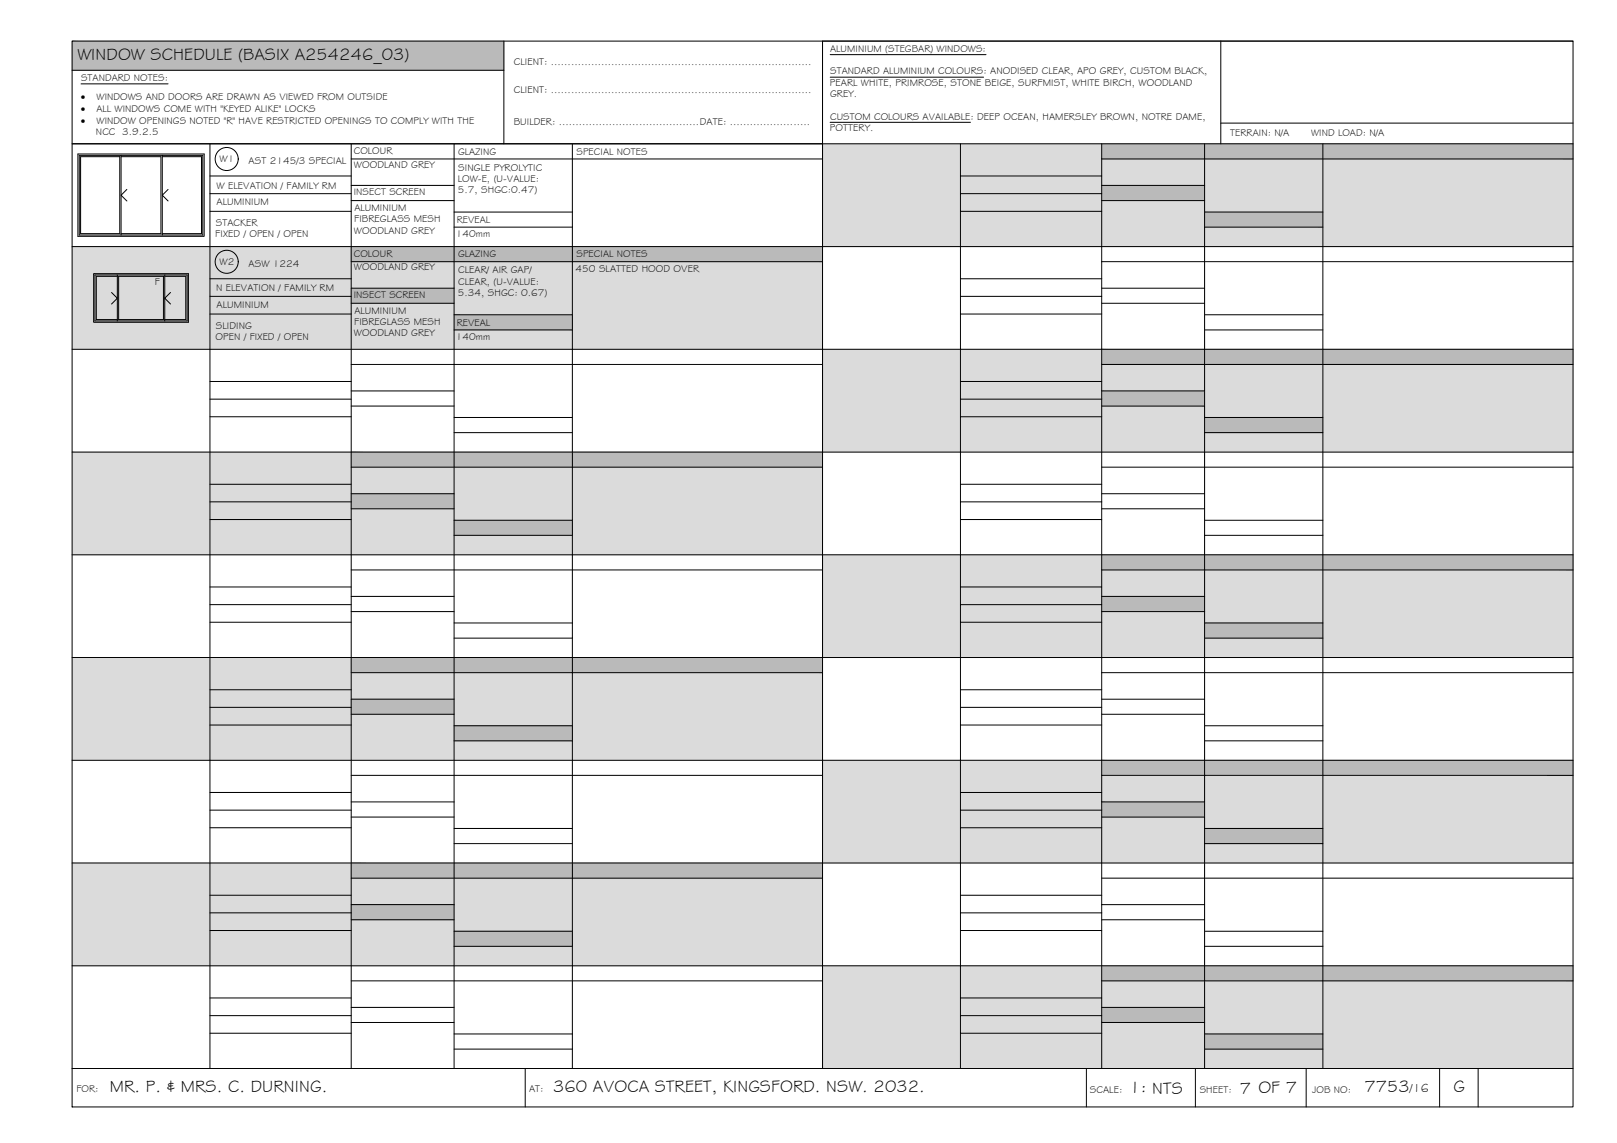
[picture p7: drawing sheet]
<svg xmlns="http://www.w3.org/2000/svg" width="420mm" height="297mm" viewBox="0 0 420 297" stroke-linecap="round" stroke-linejoin="round" font-family="sans-serif">
<!-- layer: WINDOW SCHEDULE HATCH -->
<g fill="#dbdbdb" stroke="#dbdbdb" stroke-width=".26">
<path d="M213.7 37.4l195 26.7v-26.7zM213.7 37.4l195 26.7h-195z"/>
<path d="M18.7 64.1l195 26.7v-26.7zM18.7 64.1l195 26.7h-195z"/>
<path d="M213.7 90.8l195 26.7v-26.7zM213.7 90.8l195 26.7h-195z"/>
<path d="M18.7 117.5l195 26.7v-26.7zM18.7 117.5l195 26.7h-195z"/>
<path d="M213.7 144.2l195 26.7v-26.7zM213.7 144.2l195 26.7h-195z"/>
<path d="M18.7 170.9l195 26.7v-26.7zM18.7 170.9l195 26.7h-195z"/>
<path d="M213.7 197.6l195 26.7v-26.7zM213.7 197.6l195 26.7h-195z"/>
<path d="M18.7 224.3l195 26.7v-26.7zM18.7 224.3l195 26.7h-195z"/>
<path d="M213.7 251l195 26.7v-26.7zM213.7 251l195 26.7h-195z"/>
</g>
<g fill="#bababa" stroke="#bababa" stroke-width=".26">
<path d="M18.7 10.7l112.2 7.6v-7.6zM18.7 10.7l112.2 7.6h-112.2z"/>
<path d="M286.3 37.4l122.4 3.9v-3.9zM286.3 37.4l122.4 3.9h-122.4z"/>
<path d="M286.3 48.2l26.7 3.9v-3.9zM286.3 48.2l26.7 3.9h-26.7z"/>
<path d="M313 55.1l30.7 3.9v-3.9zM313 55.1l30.7 3.9h-30.7z"/>
<path d="M91.3 64.1l122.4 3.9v-3.9zM91.3 64.1l122.4 3.9h-122.4z"/>
<path d="M91.3 74.9l26.7 3.9v-3.9zM91.3 74.9l26.7 3.9h-26.7z"/>
<path d="M118 81.8l30.7 3.9v-3.9zM118 81.8l30.7 3.9h-30.7z"/>
<path d="M286.3 90.8l122.4 3.9v-3.9zM286.3 90.8l122.4 3.9h-122.4z"/>
<path d="M286.3 101.6l26.7 3.9v-3.9zM286.3 101.6l26.7 3.9h-26.7z"/>
<path d="M313 108.5l30.7 3.9v-3.9zM313 108.5l30.7 3.9h-30.7z"/>
<path d="M91.3 117.5l122.4 3.9v-3.9zM91.3 117.5l122.4 3.9h-122.4z"/>
<path d="M91.3 128.3l26.7 3.9v-3.9zM91.3 128.3l26.7 3.9h-26.7z"/>
<path d="M118 135.2l30.7 3.9v-3.9zM118 135.2l30.7 3.9h-30.7z"/>
<path d="M286.3 144.2l122.4 3.9v-3.9zM286.3 144.2l122.4 3.9h-122.4z"/>
<path d="M286.3 155l26.7 3.9v-3.9zM286.3 155l26.7 3.9h-26.7z"/>
<path d="M313 161.9l30.7 3.9v-3.9zM313 161.9l30.7 3.9h-30.7z"/>
<path d="M91.3 170.9l122.4 3.9v-3.9zM91.3 170.9l122.4 3.9h-122.4z"/>
<path d="M91.3 181.7l26.7 3.9v-3.9zM91.3 181.7l26.7 3.9h-26.7z"/>
<path d="M118 188.6l30.7 3.9v-3.9zM118 188.6l30.7 3.9h-30.7z"/>
<path d="M286.3 197.6l122.4 3.9v-3.9zM286.3 197.6l122.4 3.9h-122.4z"/>
<path d="M286.3 208.4l26.7 3.9v-3.9zM286.3 208.4l26.7 3.9h-26.7z"/>
<path d="M313 215.3l30.7 3.9v-3.9zM313 215.3l30.7 3.9h-30.7z"/>
<path d="M91.3 224.3l122.4 3.9v-3.9zM91.3 224.3l122.4 3.9h-122.4z"/>
<path d="M91.3 235.1l26.7 3.9v-3.9zM91.3 235.1l26.7 3.9h-26.7z"/>
<path d="M118 242l30.7 3.9v-3.9zM118 242l30.7 3.9h-30.7z"/>
<path d="M286.3 251l122.4 3.9v-3.9zM286.3 251l122.4 3.9h-122.4z"/>
<path d="M286.3 261.8l26.7 3.9v-3.9zM286.3 261.8l26.7 3.9h-26.7z"/>
<path d="M313 268.7l30.7 3.9v-3.9zM313 268.7l30.7 3.9h-30.7z"/>
</g>
<!-- layer: BORDER -->
<g fill="none" stroke="#000" stroke-width=".26">
<path d="M18.7 10.7h390v277h-390zM18.7 18.3h112.2M130.9 10.7v26.7M317.2 10.7v26.7M408.7 10.7h-195v267M18.7 37.4h390M54.6 37.4v240.3M91.3 37.4v240.3M118 37.4v240.3M148.7 37.4v240.3M249.6 37.4v240.3M286.3 37.4v240.3"/>
<path d="M313 37.4v240.3M317.2 32h91.5M343.7 37.4v240.3M54.6 45.7h36.7M54.6 50.3h36.7M54.6 54.9h36.7M91.3 41.3h122.4M91.3 48.2h26.7M91.3 52.1h26.7M118 55.1h30.7M118 59h30.7M249.6 45.7h36.7"/>
<path d="M249.6 50.3h36.7M249.6 54.9h36.7M286.3 41.3h122.4M286.3 48.2h26.7M286.3 52.1h26.7M313 55.1h30.7M313 59h30.7M18.7 64.1h390M54.6 72.4h36.7M54.6 77h36.7M91.3 68h122.4M91.3 74.9h26.7"/>
<path d="M91.3 78.8h26.7M249.6 72.4h36.7M249.6 77h36.7M286.3 68h122.4M286.3 74.9h26.7M286.3 78.8h26.7M18.7 90.8h390M54.6 81.6h36.7M54.6 99.1h36.7M91.3 94.7h122.4M118 81.8h30.7M118 85.7h30.7"/>
<path d="M249.6 81.6h36.7M249.6 99.1h36.7M286.3 94.7h122.4M313 81.8h30.7M313 85.7h30.7M18.7 117.5h390M54.6 103.7h36.7M54.6 108.3h36.7M91.3 101.6h26.7M91.3 105.5h26.7M118 108.5h30.7M118 112.4h30.7"/>
<path d="M249.6 103.7h36.7M249.6 108.3h36.7M286.3 101.6h26.7M286.3 105.5h26.7M313 108.5h30.7M313 112.4h30.7M54.6 125.8h36.7M54.6 130.4h36.7M54.6 135h36.7M91.3 121.4h122.4M91.3 128.3h26.7M91.3 132.2h26.7"/>
<path d="M118 135.2h30.7M118 139.1h30.7M249.6 125.8h36.7M249.6 130.4h36.7M249.6 135h36.7M286.3 121.4h122.4M286.3 128.3h26.7M286.3 132.2h26.7M313 135.2h30.7M313 139.1h30.7M18.7 144.2h390M54.6 152.5h36.7"/>
<path d="M54.6 157.1h36.7M91.3 148.1h122.4M91.3 155h26.7M91.3 158.9h26.7M249.6 152.5h36.7M249.6 157.1h36.7M286.3 148.1h122.4M286.3 155h26.7M286.3 158.9h26.7M18.7 170.9h390M54.6 161.7h36.7M54.6 179.3h36.7"/>
<path d="M91.3 174.8h122.4M118 161.9h30.7M118 165.8h30.7M249.6 161.7h36.7M249.6 179.3h36.7M286.3 174.8h122.4M313 161.9h30.7M313 165.8h30.7M18.7 197.6h390M54.6 183.8h36.7M54.6 188.4h36.7M91.3 181.7h26.7"/>
<path d="M91.3 185.6h26.7M118 188.6h30.7M118 192.5h30.7M249.6 183.8h36.7M249.6 188.4h36.7M286.3 181.7h26.7M286.3 185.6h26.7M313 188.6h30.7M313 192.5h30.7M54.6 205.9h36.7M54.6 210.5h36.7M54.6 215.1h36.7"/>
<path d="M91.3 201.5h122.4M91.3 208.4h26.7M91.3 212.3h26.7M118 215.3h30.7M118 219.2h30.7M249.6 205.9h36.7M249.6 210.5h36.7M249.6 215.1h36.7M286.3 201.5h122.4M286.3 208.4h26.7M286.3 212.3h26.7M313 215.3h30.7"/>
<path d="M313 219.2h30.7M18.7 224.3h390M54.6 232.7h36.7M54.6 237.2h36.7M91.3 228.2h122.4M91.3 235.1h26.7M91.3 239h26.7M249.6 232.7h36.7M249.6 237.2h36.7M286.3 228.2h122.4M286.3 235.1h26.7M286.3 239h26.7"/>
<path d="M18.7 251h390M54.6 241.8h36.7M54.6 259.3h36.7M91.3 254.9h122.4M118 242h30.7M118 245.9h30.7M249.6 241.8h36.7M249.6 259.3h36.7M286.3 254.9h122.4M313 242h30.7M313 245.9h30.7M18.7 277.7h390"/>
<path d="M54.6 263.9h36.7M54.6 268.5h36.7M91.3 261.8h26.7M91.3 265.7h26.7M118 268.7h30.7M118 272.6h30.7M136.5 277.7v10M249.6 263.9h36.7M249.6 268.5h36.7M282.3 277.7v10M286.3 261.8h26.7M286.3 265.7h26.7"/>
<path d="M310.6 277.7v10M313 268.7h30.7M313 272.6h30.7M339.4 277.7v10M374.1 277.7v10M384.1 277.7v10"/>
</g>
<!-- layer: TEXT -->
<path d="M215.7 14.2h40.5M21.1 21.8h22.6M215.7 31.8h36.5M215.7 20.1h39.9" fill="none" stroke="#000" stroke-width=".26"/>
<!-- layer: WINDOWS -->
<g fill="none" stroke="#000" stroke-width=".26">
<path d="M20.6 40.4h32.1v20.7h-32.1zM20.9 40.7h10.2v20h-10.2zM31.5 40.7h10.3v20h-10.3M31.5 40.4v20.7M33 49.2l-1.5 1.5 1.5 1.5M42.2 40.7h10.2v20h-10.2M42.2 40.4v20.7M43.7 49.2l-1.5 1.5 1.5 1.5M24.7 71.5h23.9v11.9h-23.9zM29 76l1.5 1.5-1.5 1.5M30.5 71.8h-5.5v11.3h5.5M30.5 71.5v11.9"/>
<path d="M30.8 71.8h11.7v11.3h-11.7zM42.8 71.8h5.5v11.3h-5.5M42.8 71.5v11.9M44.3 76l-1.5 1.5 1.5 1.5"/>
<circle cx="58.9" cy="41.3" r="3"/>
<circle cx="58.9" cy="68" r="3"/>
</g>
<!-- layer: NEWWORK -->
<path d="M20.2 40h32.9v21.4h-32.9zM24.3 71.1h24.7v12.6h-24.7z" fill="none" stroke="#000" stroke-width=".26"/>
<g font-size="4.5">
<text x="20.1" y="15.6">WINDOW SCHEDULE (BASIX A254246_03)</text>
<text x="28.5" y="283.8">MR. P. &amp; MRS. C. DURNING.</text>
<text x="143.7" y="283.7">360 AVOCA STREET, KINGSFORD. NSW. 2032.</text>
<text x="293.5" y="284">1: NTS</text>
<text x="322.1" y="284.3">7 OF 7</text>
<text x="354.5" y="283.9">7753</text>
<text x="377.7" y="283.9">G</text>
</g>
<text font-size="3.2" x="366.4" y="283.9">/16</text>
<g font-size="2.6">
<text x="133.5" y="16.9">CLIENT: ..............................................................................</text>
<text x="215.7" y="13.5">ALUMINIUM (STEGBAR) WINDOWS:</text>
<text x="21.1" y="21.1">STANDARD NOTES:</text>
<text x="215.7" y="22.3">PEARL WHITE, PRIMROSE, STONE BEIGE, SURFMIST, WHITE BIRCH, WOODLAND</text>
<text x="215.7" y="19.3">STANDARD ALUMINIUM COLOURS: ANODISED CLEAR, APO GREY, CUSTOM BLACK,</text>
<text x="21" y="26.1">·</text>
<text x="21" y="29.1">·</text>
<text x="25.1" y="29.1">ALL WINDOWS COME WITH &quot;KEYED ALIKE&quot; LOCKS</text>
<text x="25.1" y="26.1">WINDOWS AND DOORS ARE DRAWN AS VIEWED FROM OUTSIDE</text>
<text x="133.5" y="24.1">CLIENT: ..............................................................................</text>
<text x="215.7" y="25.2">GREY.</text>
<text x="21" y="32.1">·</text>
<text x="24.9" y="35.2">NCC 3.9.2.5</text>
<text x="25.1" y="32.1">WINDOW OPENINGS NOTED &quot;R&quot; HAVE RESTRICTED OPENINGS TO COMPLY WITH THE</text>
<text x="133.5" y="32.4">BUILDER: ..........................................DATE: ........................</text>
<text x="215.7" y="34">POTTERY.</text>
<text x="215.7" y="31.1">CUSTOM COLOURS AVAILABLE: DEEP OCEAN, HAMERSLEY BROWN, NOTRE DAME,</text>
<text x="319.7" y="35.4">TERRAIN: N/A</text>
<text x="340.7" y="35.4">WIND LOAD: N/A</text>
<text x="91.9" y="40.1">COLOUR</text>
<text x="119" y="40.2">GLAZING</text>
<text x="149.8" y="40.2">SPECIAL NOTES</text>
<text x="57" y="42.1">W1</text>
<text x="64.6" y="42.6">AST 2145/3 SPECIAL</text>
<text x="92" y="43.6">WOODLAND GREY</text>
<text x="118.9" y="47.3">LOW-E, (U-VALUE:</text>
<text x="119.1" y="44.4">SINGLE PYROLYTIC</text>
<text x="56.3" y="53.3">ALUMINIUM</text>
<text x="56.3" y="49">W ELEVATION / FAMILY RM</text>
<text x="91.9" y="50.7">INSECT SCREEN</text>
<text x="118.9" y="50.2">5.7, SHGC:0.47)</text>
<text x="56.1" y="58.7">STACKER</text>
<text x="92" y="57.7">FIBREGLASS MESH</text>
<text x="92.1" y="54.9">ALUMINIUM</text>
<text x="118.7" y="57.9">REVEAL</text>
<text x="56" y="61.7">FIXED / OPEN / OPEN</text>
<text x="92" y="60.7">WOODLAND GREY</text>
<text x="118.5" y="61.7">140mm</text>
<text x="57" y="68.8">W2</text>
<text x="64.6" y="69.3">ASW 1224</text>
<text x="91.9" y="66.8">COLOUR</text>
<text x="92" y="70.3">WOODLAND GREY</text>
<text x="119" y="66.9">GLAZING</text>
<text x="119" y="71">CLEAR/ AIR GAP/</text>
<text x="149.6" y="70.6">450 SLATTED HOOD OVER</text>
<text x="149.8" y="66.9">SPECIAL NOTES</text>
<text x="40.2" y="74.1">F</text>
<text x="56.1" y="75.7">N ELEVATION / FAMILY RM</text>
<text x="91.9" y="77.4">INSECT SCREEN</text>
<text x="118.9" y="76.9">5.34, SHGC: 0.67)</text>
<text x="119" y="74">CLEAR, (U-VALUE:</text>
<text x="56.3" y="80">ALUMINIUM</text>
<text x="92.1" y="81.6">ALUMINIUM</text>
<text x="56" y="88.4">OPEN / FIXED / OPEN</text>
<text x="56.1" y="85.4">SLIDING</text>
<text x="92" y="87.4">WOODLAND GREY</text>
<text x="92" y="84.4">FIBREGLASS MESH</text>
<text x="118.5" y="88.4">140mm</text>
<text x="118.7" y="84.6">REVEAL</text>
<text x="19.9" y="283.9">FOR:</text>
<text x="137.5" y="283.7">AT:</text>
<text x="283.2" y="284">SCALE:</text>
<text x="311.7" y="284">SHEET:</text>
<text x="341" y="284">JOB NO:</text>
</g>
</svg>
